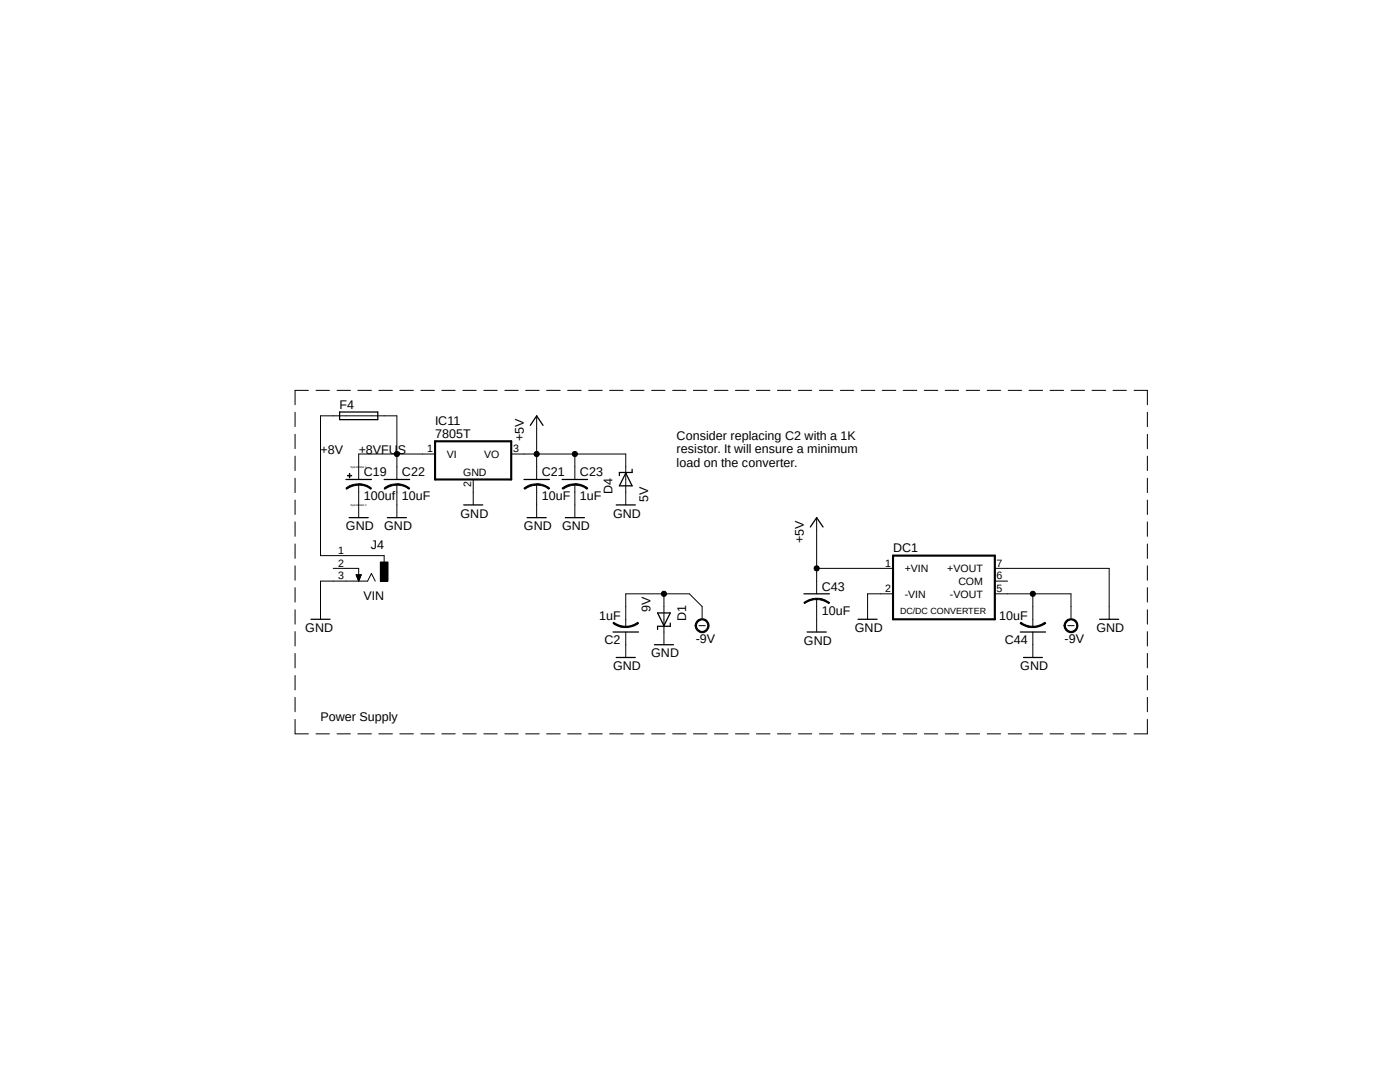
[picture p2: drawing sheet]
<svg xmlns="http://www.w3.org/2000/svg" width="279mm" height="216mm" viewBox="0 0 279 216" stroke-linecap="round" stroke-linejoin="round" font-family="sans-serif">
<path d="M58.8 77.8l170.3 68.8M229.1 77.8l-170.3 68.8" fill="none" stroke="#fff" stroke-width=".2"/>
<g fill="none" stroke="#000" stroke-width=".2">
<path d="M61.6 77.9h-2.7v2.9M63.1 77.9h2.6M67.3 77.9h2.6M71.4 77.9h2.7M75.6 77.9h2.7M79.8 77.9h2.7M84 77.9h2.7M88.2 77.9h2.6M92.4 77.9h2.6M96.6 77.9h2.6M100.8 77.9h2.6M104.9 77.9h2.7"/>
<path d="M109.1 77.9h2.7M113.3 77.9h2.7M117.5 77.9h2.7M121.7 77.9h2.6M125.9 77.9h2.6M130 77.9h2.7M134.2 77.9h2.7M138.4 77.9h2.7M142.6 77.9h2.7M146.8 77.9h2.7M151 77.9h2.7M155.2 77.9h2.6"/>
<path d="M159.3 77.9h2.7M163.5 77.9h2.7M167.7 77.9h2.7M171.9 77.9h2.7M176.1 77.9h2.7M180.3 77.9h2.7M184.4 77.9h2.8M188.6 77.9h2.7M192.8 77.9h2.7M197 77.9h2.7M201.2 77.9h2.7M205.4 77.9h2.7"/>
<path d="M209.5 77.9h2.8M213.7 77.9h2.8M217.9 77.9h2.7M222.1 77.9h2.7M226.3 77.9h2.7v2.9M58.9 82.3v2.8M58.9 86.7v2.8M58.9 91v2.9M58.9 95.4v2.9M58.9 99.8v2.9M69 97.4a3.4 3.4 0 0 1 2.6-.8v.2a4.1 4.1 0 0 0-2.4 .8zM69.3 94.9l.9 .1z"/>
<path d="M69.7 94.5l.1 .8zM71.6 96.5a4 4 0 0 1 2.5 .9l-.1 .2a3.8 3.8 0 0 0-2.4-.8zM71.6 96.7v6.6M76.7 97.4a3.4 3.4 0 0 1 2.5-.8v.2a4.1 4.1 0 0 0-2.4 .8zM79.2 96.5a4 4 0 0 1 2.5 .9l-.1 .2a3.8 3.8 0 0 0-2.4-.8zM79.2 95.7v-12.7h-15.2v27.9h12.7v1.2M79.2 96.7v6.6M86.8 90.6h-15.2v5.1M94.4 95.7v5.1M102 90.6h22.9v10.2M104.6 97.4a3.6 3.6 0 0 1 2.5-.8v.2a4.1 4.1 0 0 0-2.4 .8zM107.1 96.5a4 4 0 0 1 2.6 .9l-.2 .2a3.6 3.6 0 0 0-2.4-.8z"/>
<path d="M107.1 83v12.7M107.1 96.7v6.6M112.2 97.4a3.6 3.6 0 0 1 2.5-.8v.2a4.1 4.1 0 0 0-2.3 .8zM114.7 96.5a4 4 0 0 1 2.6 .9l-.2 .2a3.8 3.8 0 0 0-2.4-.8zM114.7 90.6v5.1M114.7 96.7v6.6M229 82.3v2.8M229 86.7v2.8M229 91v2.9M229 95.4v2.9M229 99.8v2.9M58.9 104.1v2.9"/>
<path d="M58.9 108.5v2.9M58.9 112.9v2.9M58.9 117.3v2.8M66.5 113.4h5.1v2.6M71.1 114.7h1l-.5 1.3zM71.1 114.8h1M71.2 114.9h.8M71.2 115h.8M71.2 115.2h.7M71.2 115.1h.7M71.3 115.3h.5M71.3 115.4h.5"/>
<path d="M71.4 115.4h.4M71.4 115.5h.4M71.5 115.7h.2M71.5 115.6h.2M71.5 115.8h.1M71.5 115.9h.1M74.9 116l-.8-1.6-.7 1.6h-9.4v7.6M75.9 112.1h1.5v3.9h-1.5zM132.5 118.5v10.2M163 119.4a3.6 3.6 0 0 1 2.6 .9l-.2 .1a4.1 4.1 0 0 0-2.4-.8zM163 113.4h15.2M163 103.3v15.2"/>
<path d="M163 119.5v6.6M178.2 118.5h-5.1v5.1M198.5 113.4h22.9v10.2M198.5 118.5h15.2v5.1M198.5 116h2.6M206.1 118.5v6.6M229 104.1v2.9M229 108.5v2.9M229 112.9v2.9M229 117.3v2.8M58.9 121.7v2.8M58.9 126v2.9"/>
<path d="M58.9 130.4v2.9M58.9 134.8v2.9M58.9 139.1v2.9M122.5 124.2a4.1 4.1 0 0 0 2.4 .8v.2a3.6 3.6 0 0 1-2.6-.8zM124.9 125a4.1 4.1 0 0 0 2.4-.8l.1 .2a4 4 0 0 1-2.5 .8zM124.9 126.1v5.1M139.1 124a1.39 1.39 0 0 1 2.2 .1 1.39 1.39 0 0 1-.8 2.1 1.39 1.39 0 0 1-1.8-1.4h.3a1.13 1.13 0 0 1 1.5-1.1 1.13 1.13 0 0 1 .4 1.9 1.13 1.13 0 0 1-1.8-.4l-.1-.4h-.3zM139.5 124.8h1.3M140.1 123.6v-2.6l-2.5-2.5h-12.7v6.6M160.4 120.2a4.3 4.3 0 0 1 2.6-.8v.2a4.1 4.1 0 0 0-2.4 .8zM203.8 124.2a3.9 3.9 0 0 0 2.3 .8v.2a3.6 3.6 0 0 1-2.5-.8zM206.1 125a4.1 4.1 0 0 0 2.4-.8l.2 .2a4.3 4.3 0 0 1-2.6 .8z"/>
<path d="M206.1 126.1v5.1M212.7 124a1.39 1.39 0 0 1 2.2 .1 1.39 1.39 0 0 1-.8 2.1 1.39 1.39 0 0 1-1.8-1.4h.3a1.15 1.15 0 0 1 1.5-1.1 1.15 1.15 0 0 1 .5 1.9 1.15 1.15 0 0 1-1.9-.4l-.1-.4h-.3zM213.1 124.8h1.3M229 121.7v2.8M229 126v2.9M229 130.4v2.9M229 134.8v2.9M229 139.1v2.9M58.9 143.6v2.8h2.7M63.1 146.4h2.6M67.3 146.4h2.6M71.4 146.4h2.7"/>
<path d="M75.6 146.4h2.7M79.8 146.4h2.7M84 146.4h2.7M88.2 146.4h2.6M92.4 146.4h2.6M96.6 146.4h2.6M100.8 146.4h2.6M104.9 146.4h2.7M109.1 146.4h2.7M113.3 146.4h2.7M117.5 146.4h2.7M121.7 146.4h2.6"/>
<path d="M125.9 146.4h2.6M130 146.4h2.7M134.2 146.4h2.7M138.4 146.4h2.7M142.6 146.4h2.7M146.8 146.4h2.7M151 146.4h2.7M155.2 146.4h2.6M159.3 146.4h2.7M163.5 146.4h2.7M167.7 146.4h2.7M171.9 146.4h2.7"/>
<path d="M176.1 146.4h2.7M180.3 146.4h2.7M184.4 146.4h2.8M188.6 146.4h2.7M192.8 146.4h2.7M197 146.4h2.7M201.2 146.4h2.7M205.4 146.4h2.7M209.5 146.4h2.8M213.7 146.4h2.8M217.9 146.4h2.7M222.1 146.4h2.7"/>
<path d="M229 143.6v2.8h-2.7"/>
<circle cx="79.2" cy="90.6" r=".51"/>
<circle cx="107.1" cy="90.6" r=".51"/>
<circle cx="114.7" cy="90.6" r=".51"/>
<circle cx="132.5" cy="118.5" r=".51"/>
<circle cx="163" cy="113.4" r=".51"/>
<circle cx="206.1" cy="118.5" r=".51"/>
</g>
<g fill="none" stroke="#000" stroke-width=".25">
<path d="M67.8 82.2h7.6v1.5h-7.6zM69 95.7h5.1M76.7 95.7h5M104.6 95.7h5M105.8 84.9l1.3-1.9 1.3 1.9M112.2 95.7h5.1M124.9 94.4l1.3 2.5h-2.6zM126.2 93.6v.7h-2.6v.6M69.7 103.3h3.8M77.3 103.3h3.8M92.5 100.8h3.9M105.2 103.3h3.8"/>
<path d="M112.8 103.3h3.8M123 100.8h3.8M160.4 118.5h5.1M161.7 105.2l1.3-1.9 1.3 1.9M62.1 123.6h3.8M122.3 126.1h5.1M123 131.2h3.8M130.6 128.7h3.8M131.2 122.3h2.6l-1.3 2.5zM133.8 124.3v.7h-2.6v.6M161.1 126.1h3.8M171.2 123.6h3.8"/>
<path d="M203.6 126.1h5.1M204.3 131.2h3.7M219.5 123.6h3.8"/>
</g>
<path d="M86.8 88.1h15.2v7.6h-15.2zM178.2 110.9h20.3v12.7h-20.3z" fill="none" stroke="#000" stroke-width=".42"/>
<g fill="#000">
<path d="M69.3 94.9l.9 .1z" fill-rule="evenodd"/>
<path d="M69.7 94.5l.1 .8z" fill-rule="evenodd"/>
<path d="M69 97.4a3.4 3.4 0 0 1 2.6-.8v.2a4.1 4.1 0 0 0-2.4 .8z" fill-rule="evenodd"/>
<path d="M71.6 96.5a4 4 0 0 1 2.5 .9l-.1 .2a3.8 3.8 0 0 0-2.4-.8z" fill-rule="evenodd"/>
<path d="M76.7 97.4a3.4 3.4 0 0 1 2.5-.8v.2a4.1 4.1 0 0 0-2.4 .8z" fill-rule="evenodd"/>
<path d="M79.2 96.5a4 4 0 0 1 2.5 .9l-.1 .2a3.8 3.8 0 0 0-2.4-.8z" fill-rule="evenodd"/>
<path d="M104.6 97.4a3.6 3.6 0 0 1 2.5-.8v.2a4.1 4.1 0 0 0-2.4 .8z" fill-rule="evenodd"/>
<path d="M107.1 96.5a4 4 0 0 1 2.6 .9l-.2 .2a3.6 3.6 0 0 0-2.4-.8z" fill-rule="evenodd"/>
<path d="M112.2 97.4a3.6 3.6 0 0 1 2.5-.8v.2a4.1 4.1 0 0 0-2.3 .8z" fill-rule="evenodd"/>
<path d="M114.7 96.5a4 4 0 0 1 2.6 .9l-.2 .2a3.8 3.8 0 0 0-2.4-.8z" fill-rule="evenodd"/>
<path d="M75.9 112.1h1.5v3.9h-1.5z" fill-rule="evenodd"/>
<path d="M160.4 120.2a4.3 4.3 0 0 1 2.6-.8v.2a4.1 4.1 0 0 0-2.4 .8z" fill-rule="evenodd"/>
<path d="M122.5 124.2a4.1 4.1 0 0 0 2.4 .8v.2a3.6 3.6 0 0 1-2.6-.8z" fill-rule="evenodd"/>
<path d="M124.9 125a4.1 4.1 0 0 0 2.4-.8l.1 .2a4 4 0 0 1-2.5 .8z" fill-rule="evenodd"/>
<path d="M139.1 124a1.39 1.39 0 0 1 2.2 .1 1.39 1.39 0 0 1-.8 2.1 1.39 1.39 0 0 1-1.8-1.4h.3a1.13 1.13 0 0 1 1.5-1.1 1.13 1.13 0 0 1 .4 1.9 1.13 1.13 0 0 1-1.8-.4l-.1-.4h-.3z" fill-rule="evenodd"/>
<path d="M163 119.4a3.6 3.6 0 0 1 2.6 .9l-.2 .1a4.1 4.1 0 0 0-2.4-.8z" fill-rule="evenodd"/>
<path d="M203.8 124.2a3.9 3.9 0 0 0 2.3 .8v.2a3.6 3.6 0 0 1-2.5-.8z" fill-rule="evenodd"/>
<path d="M206.1 125a4.1 4.1 0 0 0 2.4-.8l.2 .2a4.3 4.3 0 0 1-2.6 .8z" fill-rule="evenodd"/>
<path d="M212.7 124a1.39 1.39 0 0 1 2.2 .1 1.39 1.39 0 0 1-.8 2.1 1.39 1.39 0 0 1-1.8-1.4h.3a1.15 1.15 0 0 1 1.5-1.1 1.15 1.15 0 0 1 .5 1.9 1.15 1.15 0 0 1-1.9-.4l-.1-.4h-.3z" fill-rule="evenodd"/>
<circle cx="79.2" cy="90.6" r=".51"/>
<circle cx="107.1" cy="90.6" r=".51"/>
<circle cx="114.7" cy="90.6" r=".51"/>
<circle cx="132.5" cy="118.5" r=".51"/>
<circle cx="163" cy="113.4" r=".51"/>
<circle cx="206.1" cy="118.5" r=".51"/>
</g>
<g font-size="2.5">
<text x="67.8" y="81.6">F4</text>
<text x="86.8" y="87.4">7805T</text>
<text x="86.8" y="84.9">IC11</text>
<text x="104.6" y="88.1" transform="rotate(-90 104.6 88.1)">+5V</text>
<text x="135" y="87.8">Consider replacing C2 with a 1K</text>
<text x="64" y="90.6">+8V</text>
<text x="71.6" y="90.6">+8VFUS</text>
<text x="72.6" y="95">C19</text>
<text x="80.2" y="95">C22</text>
<text x="108.1" y="95">C21</text>
<text x="115.7" y="95">C23</text>
<text x="135" y="90.5">resistor. It will ensure a minimum</text>
<text x="135" y="93.1">load on the converter.</text>
<text x="72.6" y="99.9">100uf</text>
<text x="80.2" y="99.9">10uF</text>
<text x="108.1" y="99.9">10uF</text>
<text x="115.7" y="99.9">1uF</text>
<text x="122.3" y="98.6" transform="rotate(-90 122.3 98.6)">D4</text>
<text x="129.4" y="100.1" transform="rotate(-90 129.4 100.1)">5V</text>
<text x="69" y="105.8">GND</text>
<text x="76.7" y="105.8">GND</text>
<text x="91.9" y="103.3">GND</text>
<text x="104.6" y="105.8">GND</text>
<text x="112.2" y="105.8">GND</text>
<text x="122.3" y="103.3">GND</text>
<text x="74" y="109.6">J4</text>
<text x="160.4" y="108.3" transform="rotate(-90 160.4 108.3)">+5V</text>
<text x="178.2" y="110.2">DC1</text>
<text x="72.6" y="119.8">VIN</text>
<text x="164" y="117.9">C43</text>
<text x="119.5" y="123.7">1uF</text>
<text x="129.8" y="122.2" transform="rotate(-90 129.8 122.2)">9V</text>
<text x="136.9" y="123.9" transform="rotate(-90 136.9 123.9)">D1</text>
<text x="164" y="122.7">10uF</text>
<text x="199.4" y="123.7">10uF</text>
<text x="60.9" y="126.1">GND</text>
<text x="120.6" y="128.5">C2</text>
<text x="130" y="131.2">GND</text>
<text x="138.9" y="128.3">-9V</text>
<text x="160.4" y="128.7">GND</text>
<text x="170.6" y="126.1">GND</text>
<text x="200.5" y="128.5">C44</text>
<text x="212.5" y="128.3">-9V</text>
<text x="218.8" y="126.1">GND</text>
<text x="122.3" y="133.7">GND</text>
<text x="203.6" y="133.7">GND</text>
<text x="64" y="143.9">Power Supply</text>
</g>
<g font-size="2.1">
<text x="85.3" y="90.2">1</text>
<text x="89.2" y="91.4">VI</text>
<text x="92.4" y="94.9">GND</text>
<text x="96.6" y="91.4">VO</text>
<text x="102.4" y="90.2">3</text>
<text x="94.1" y="97.2" transform="rotate(-90 94.1 97.2)">2</text>
<text x="67.5" y="110.5">1</text>
<text x="67.5" y="113.1">2</text>
<text x="176.7" y="113.1">1</text>
<text x="198.9" y="113.1">7</text>
<text x="67.5" y="115.6">3</text>
<text x="176.7" y="118.2">2</text>
<text x="180.6" y="114.2">+VIN</text>
<text x="180.6" y="119.3">-VIN</text>
<text x="189.1" y="114.2">+VOUT</text>
<text x="189.6" y="119.3">-VOUT</text>
<text x="191.3" y="116.7">COM</text>
<text x="198.9" y="115.6">6</text>
<text x="198.9" y="118.2">5</text>
</g>
<text font-size="1.8" x="179.6" y="122.6">DC/DC CONVERTER</text>
<g font-size=".6">
<text x="70" y="93.3">SpiceOrder 1</text>
<text x="70" y="101">SpiceOrder 2</text>
</g>
</svg>
